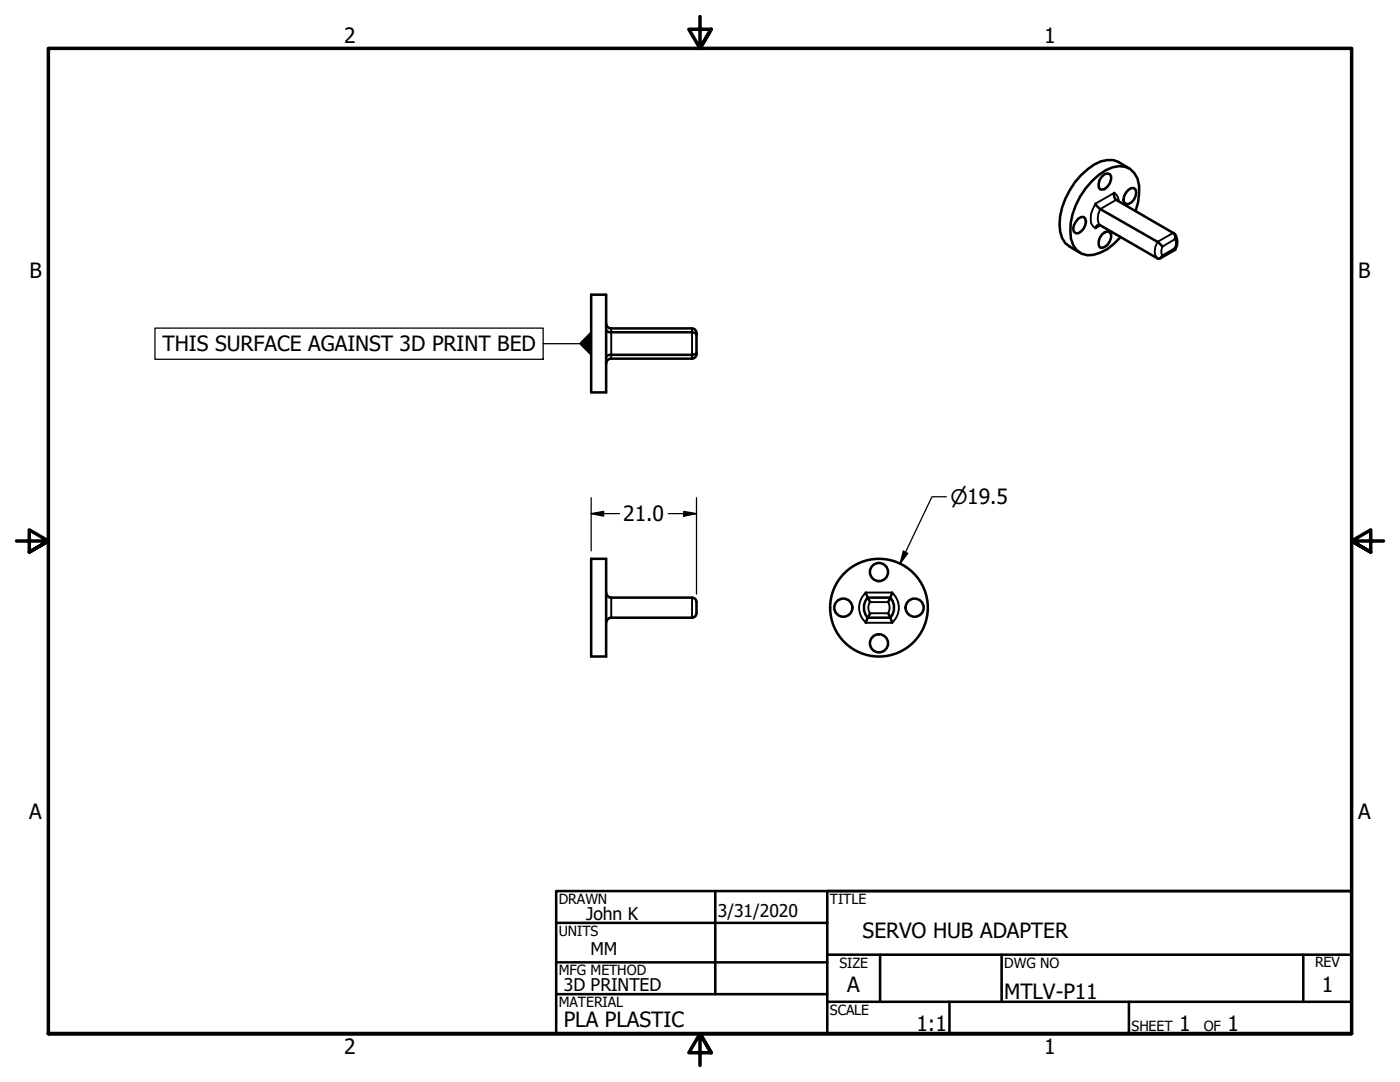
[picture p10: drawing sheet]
<svg xmlns="http://www.w3.org/2000/svg" width="279mm" height="216mm" viewBox="0 0 279 216" stroke-linecap="round" stroke-linejoin="round" font-family="sans-serif">
<!-- layer: Visible (ANSI) -->
<g fill="none" stroke="#000" stroke-width=".51">
<path d="M219.9 35.2l.6-.5 .5-.1 .5 .1a2.16 2.16 0 0 1-1 3l-.6 .1-.4-.1a2.22 2.22 0 0 1 .4-2.5zM222.4 38.5a1.31 1.31 0 0 0 .4 1.4l11.3 6.6a.99 .99 0 0 1 .3 1.3M225.2 37.8l.6-.3h.5a1.64 1.64 0 0 1 0 2.3l-.5 .6-.6 .3h-.5l-.4-.3a2.4 2.4 0 0 1 .9-2.6zM225.4 33.6l-2.2-1.3a5.1 5.1 0 0 0-4.8 .5 15.3 15.3 0 0 0-6.9 12 4.7 4.7 0 0 0 2 4.4l2.1 1.3M118 58.8h3v19.5h-3zM215.2 43.6l.6-.3h.5a1.64 1.64 0 0 1 0 2.3l-1.1 .9h-.5a1.5 1.5 0 0 1 0-2.2zM218.6 45.5a.67 .67 0 0 1 1-.5l11.4 6.6a.7 .7 0 0 0 1-.6M218.6 40.6l.2 .4 .8 .7 11.4 6.6 1 .9M219.9 46.8l.6-.4 .5-.2 .5 .2a2.09 2.09 0 0 1-1 2.9l-.6 .2-.4-.2a2.31 2.31 0 0 1 .4-2.5zM226.6 42.1a10.9 10.9 0 0 0 .4-6.5 3.7 3.7 0 0 0-5-2.2 14.1 14.1 0 0 0-7.9 9.3 9.6 9.6 0 0 0 .1 6.3 3.8 3.8 0 0 0 5.4 1.4l1.4-.7 2.6-2.4M234.2 46.5a2.53 2.53 0 0 1 .4 3.3M234.4 49.5l.1 .3-3 1.8"/>
<path d="M121 65.9l.6 .4h16.5a.9 .9 0 0 1 .9 .5M121 64.5a.98 .98 0 0 0 1 1M122 71.6a.98 .98 0 0 0-1 .9M122 65.5h16.1a.92 .92 0 0 1 .9 1M139 70.6a.92 .92 0 0 1-.9 1h-16.1M139 70.4a.77 .77 0 0 1-.9 .4h-16.5l-.6 .4M139 66.5v4.2M118 111.5h3v19.5h-3zM121 118.2a1.09 1.09 0 0 0 1 1.1h16.1a.87 .87 0 0 1 .9 .8v2.3a.87 .87 0 0 1-.9 .9h-16.1a1.09 1.09 0 0 0-1 1M172.8 118.2l.4 1.1M173.2 119.2a3 3 0 0 0 0 4.1M173.2 119.3l.5 .8"/>
<path d="M173.2 119.3h4.5M177.7 119.2a3 3 0 0 1 0 4.1M177.7 119.3l-.5 .8M178.1 118.2l-.4 1.1M173.2 123.3l-.4 1M173.2 123.3h4.5M173.7 122.4l-.5 .9M177.2 122.4l.5 .9M177.7 123.3l.4 1"/>
<circle cx="175.4" cy="114.1" r="1.81"/>
<circle cx="168.3" cy="121.3" r="1.81"/>
<circle cx="175.4" cy="128.4" r="1.81"/>
<circle cx="175.4" cy="121.3" r="9.7"/>
<circle cx="182.5" cy="121.3" r="1.81"/>
</g>
<!-- layer: Visible Narrow (ANSI) -->
<g fill="none" stroke="#000" stroke-width=".38">
<path d="M222.8 39.9l-3.2 1.8a2.77 2.77 0 0 0 0 3.3l-1 .5-.5-.4-.4-.6a5 5 0 0 1 .9-3.9l3.8-2.1 .4 .4 .3 .5 .2 .8M232 49.2l2.4-1.4 .3 .4v.6l-.3 .7-2.4 1.5-.2-.5zM234.1 46.5l-3.1 1.8a2.6 2.6 0 0 0 0 3.3M122 65.5v6.1M138.1 65.5v6.1M122 119.3v4M138.1 119.3v4M172.8 118.2h5.3M172.8 118.3a4 4 0 0 0 0 5.9M178 118.3a4 4 0 0 1 0 5.9M172.8 124.3h5.3M173.6 120.1a2.13 2.13 0 0 0 0 2.3"/>
<path d="M173.7 120.1h3.5a2.13 2.13 0 0 1 0 2.3h-3.5"/>
</g>
<!-- layer: Border (ANSI) -->
<path d="M139.7 3.3v6.4l-2.2-3.9h4.4l-2.2 3.9 2.2-3.9M3.3 107.9h6.4l-3.9-2.2v4.5l3.9-2.3-3.9 2.3M276.1 107.9h-6.4l3.9-2.2v4.5l-3.9-2.3 3.9 2.3M9.7 206.2v-196.5h260v196.5h-260h260M141.9 210.1l-2.2-3.9 2.2 3.9h-4.4l2.2-3.9v6.4" fill="none" stroke="#000" stroke-width=".7"/>
<!-- layer: Title (ANSI) -->
<g fill="none" stroke="#000" stroke-width=".51">
<path d="M111 177.8h158.7v28.4h-158.7zM142.7 177.8v20.6M269.7 177.8h-104.6v28.4M111 184.1h54.1M111 192h54.1M111 198.4h54.1M165.1 190.5h104.6M165.1 199.9h104.6M175.6 190.5v9.4M189.5 199.9v6.3M199.9 190.5v9.4M225.3 199.9v6.3"/>
<path d="M260.1 190.5v9.4"/>
</g>
<!-- layer: Dimension (ANSI) -->
<path d="M118 99.3v10.6M139 99.3v19.3M188.8 99.1h-2.8l-6.4 13.4M118 102.5l2.5-.5v1zM118 102.5h5.6M133.3 102.5h5.7M136.5 102l2.5 .5-2.5 .5zM180.3 110l.9 .4-1.6 2.1z" fill="none" stroke="#000" stroke-width=".25"/>
<g fill="#000">
<path d="M118 102.5l2.5-.5v1z" fill-rule="evenodd"/>
<path d="M136.5 102l2.5 .5-2.5 .5z" fill-rule="evenodd"/>
<path d="M180.3 110l.9 .4-1.6 2.1z" fill-rule="evenodd"/>
</g>
<!-- layer: Symbol (ANSI) -->
<path d="M118 66v5.1l-2.5-2.5z" fill-rule="evenodd" fill="#000"/>
<path d="M30.9 65.5h77.5v6.2h-77.5zM108.4 68.6h7.1" fill="none" stroke="#000" stroke-width=".25"/>
<g font-size="4.2">
<text x="68.7" y="8.6">2</text>
<text x="208.4" y="8.6">1</text>
<text x="5.9" y="55.5">B</text>
<text x="271.1" y="55.5">B</text>
<text x="32.4" y="70.1">THIS SURFACE AGAINST 3D PRINT BED</text>
<text x="124.4" y="104">21.0</text>
<text x="5.8" y="163.4">A</text>
<text x="271" y="163.4">A</text>
<text x="172.1" y="187.2">SERVO HUB ADAPTER</text>
<text x="169.1" y="198">A</text>
<text x="263.8" y="198">1</text>
<text x="200.4" y="199.4">MTLV-P11</text>
<text x="112.5" y="204.9">PLA PLASTIC</text>
<text x="182.9" y="205.7">1:1</text>
<text x="235.3" y="205.7">1</text>
<text x="245" y="205.7">1</text>
<text x="68.7" y="210.3">2</text>
<text x="208.4" y="210.3">1</text>
</g>
<text font-size="4" x="189.7" y="100.6">⌀19.5</text>
<g font-size="3.5">
<text x="117" y="183.6">John K</text>
<text x="143.3" y="183.1">3/31/2020</text>
<text x="117.9" y="190.6">MM</text>
<text x="112.5" y="197.7">3D PRINTED</text>
</g>
<g font-size="2.8">
<text x="111.5" y="180.3">DRAWN</text>
<text x="165.6" y="180.3">TITLE</text>
<text x="111.5" y="186.8">UNITS</text>
<text x="111.5" y="194.6">MFG METHOD</text>
<text x="167.5" y="193.1">SIZE</text>
<text x="200.4" y="193.1">DWG NO</text>
<text x="262.4" y="193">REV</text>
<text x="111.5" y="200.9">MATERIAL</text>
<text x="165.6" y="202.5">SCALE</text>
<text x="225.8" y="205.7">SHEET</text>
<text x="240.2" y="205.7">OF</text>
</g>
</svg>
